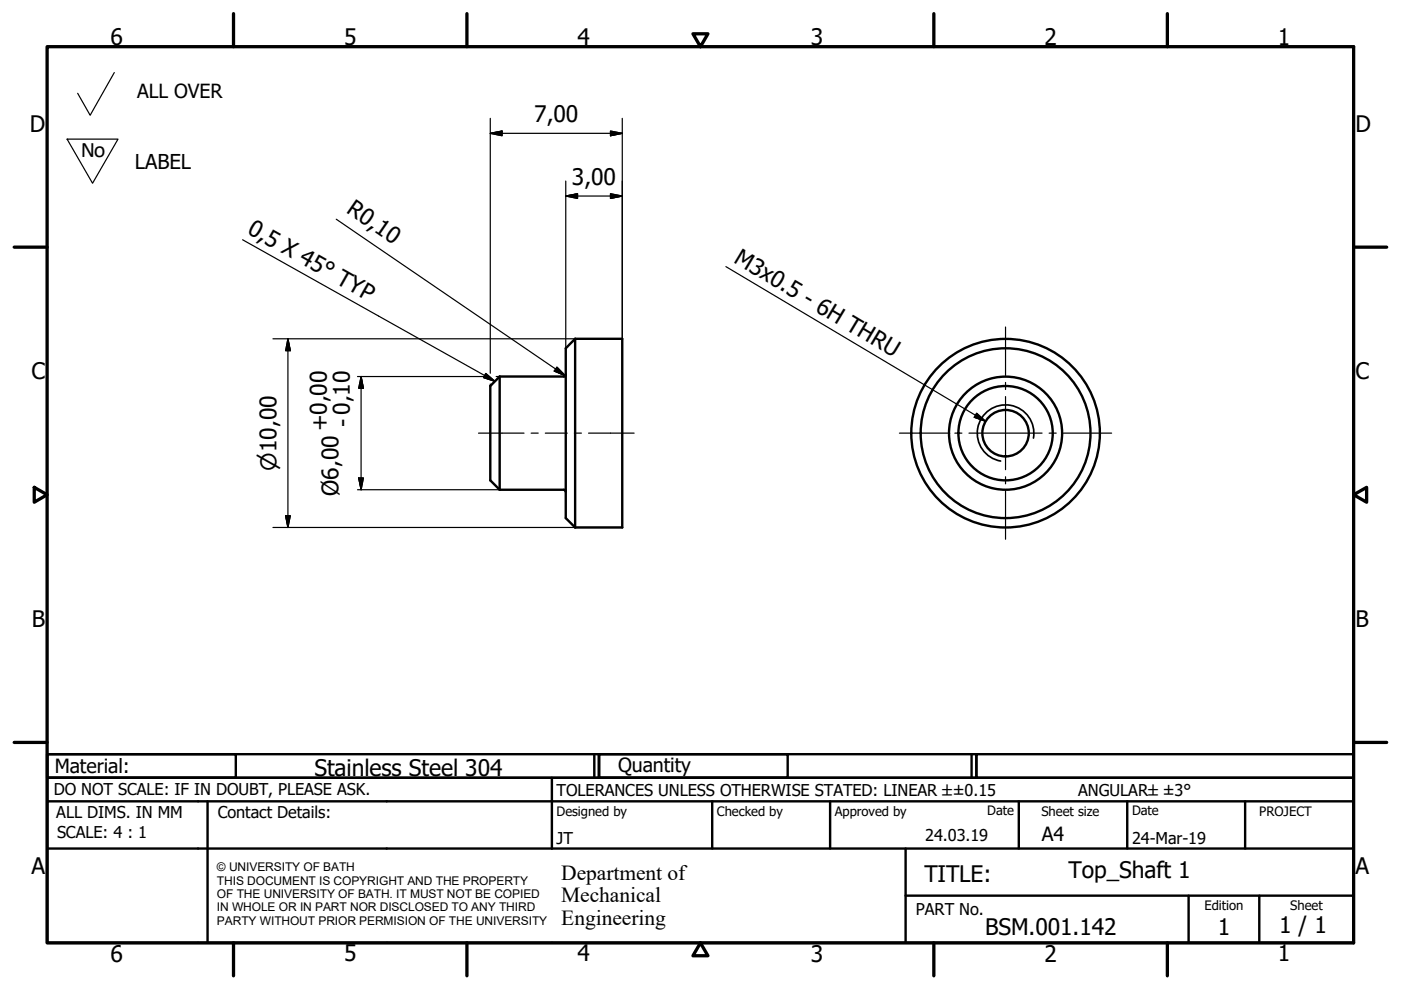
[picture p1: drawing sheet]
<svg xmlns="http://www.w3.org/2000/svg" width="297mm" height="210mm" viewBox="0 0 297 210" stroke-linecap="round" stroke-linejoin="round" font-family="sans-serif">
<!-- layer: Visible (ISO) -->
<g fill="none" stroke="#000" stroke-width=".51">
<path d="M105.9 79.8l-2 2v20l2 2M105.9 79.8v24M119.9 79.4l-.4 .4h-13.6M121.9 71.8l-1.9 2v36l1.9 2M121.9 71.8v40M121.9 71.8h10v40h-10M105.9 103.8l13.6 .1 .4 .3"/>
<circle cx="213.2" cy="91.8" r="4.9"/>
<circle cx="213.2" cy="91.8" r="10"/>
<circle cx="213.2" cy="91.8" r="12"/>
<circle cx="213.2" cy="91.8" r="18"/>
<circle cx="213.2" cy="91.8" r="20"/>
</g>
<!-- layer: Visible Narrow (ISO) -->
<path d="M219.1 92.9a6 6 0 0 0-4.9-7 6 6 0 0 0-6.9 4.9 6 6 0 0 0 4.9 7" fill="none" stroke="#000" stroke-width=".36"/>
<!-- layer: Border (ISO) -->
<g fill="none" stroke="#000" stroke-width=".7">
<path d="M10 9.9h277v190h-277zM49.5 2.9v7M99 2.9v7M146.9 7.2h3.2l-1.6 2.7zM198 2.9v7M247.5 2.9v7M3 52.4h7M287 52.4h7M7.3 103.3l2.7 1.6-2.7 1.6zM287 104.9l2.8-1.6v3.2zM3 157.4h7M287 157.4h7"/>
<path d="M49.5 199.9v7M99 199.9v7M148.5 199.9l1.6 2.7h-3.2zM198 199.9v7M247.5 199.9v7"/>
</g>
<!-- layer: Title (ISO) -->
<g fill="none" stroke="#000" stroke-width=".51">
<path d="M10 159.9h40v5h-40zM10 159.9h117v5h-117zM126 159.9v5M127 159.9h40v5h-40zM127 159.9h80v5h-80zM206 159.9v5M207 159.9h80v5h-80zM10 169.9v-5h277v5M10 169.9h277v30h-277zM10 179.9h277M44 169.9v30M117 164.9v15"/>
<path d="M151 169.9v10M176 169.9v10M192 179.9v20M216 169.9v10M239 169.9v10M264 169.9v10M192 189.9h95M252 189.9v10M267 189.9v10"/>
</g>
<!-- layer: Sketch Geometry (ISO) -->
<path d="M24.2 15.4l-5.1 9-2.6-4.6M14.2 29.5h10.8l-5.4 9.4z" fill="none" stroke="#000" stroke-width=".25"/>
<!-- layer: Centerline (ISO) -->
<path d="M101.5 91.8h9.6M112.6 91.8h1.5M115.6 91.8h4.7M121.8 91.8h1.5M124.8 91.8h9.7" fill="none" stroke="#000" stroke-width=".25"/>
<!-- layer: Center Mark (ISO) -->
<path d="M213.2 69.3v10.3M190.7 91.8h10.2M202.4 91.8h1.5M205.4 91.8h15.5M213.2 81.1v1.5M213.2 84.1v15.5M222.4 91.8h1.5M225.4 91.8h10.3M213.2 101.1v1.5M213.2 104.1v10.2" fill="none" stroke="#000" stroke-width=".25"/>
<!-- layer: Dimension (ISO) -->
<g fill="none" stroke="#000" stroke-width=".25">
<path d="M103.9 28.3l2.5-.5v1zM103.9 28.3h28M103.9 25.1v54M120 38.4v35.4M129.4 27.8l2.5 .5-2.5 .5zM131.9 25.1v46.7h-74M71.3 46.5l48.6 33.2M120 41.6l2.4-.5v1zM120 41.6h11.9M129.4 41.1l2.5 .5-2.5 .5zM61 71.8l.6 2.6h-1zM61 71.8v40"/>
<path d="M75.8 79.8h26.9M76.6 79.8l.4 2.5h-.9zM76.6 79.8v24M105.2 79.8h.7M118.1 77.8l1.8 1.9-2.4-1zM103.9 81.4v.4M57.9 111.8h74M60.6 109.3h1l-.6 2.5zM75.8 103.8h30.1M76.1 101.3h.9l-.4 2.5z"/>
</g>
<g fill="#000" stroke="#000" stroke-width=".25">
<path d="M103.9 28.3l2.5-.5zM103.9 28.3l2.5-.5v1zM129.4 28.8l2.5-.5zM129.4 27.8l2.5 .5-2.5 .5zM120 41.6l2.4-.5zM120 41.6l2.4-.5v1zM129.4 42.1l2.5-.5zM129.4 41.1l2.5 .5-2.5 .5zM61 71.8l.6 2.6zM61 71.8l.6 2.6h-1zM117.5 78.7l2.4 1zM118.1 77.8l1.8 1.9-2.4-1z"/>
<path d="M76.6 79.8l.4 2.5zM76.6 79.8l.4 2.5h-.9zM60.6 109.3l.4 2.5zM60.6 109.3h1l-.6 2.5zM76.1 101.3l.5 2.5zM76.1 101.3h.9l-.4 2.5z"/>
</g>
<!-- layer: Symbol (ISO) -->
<path d="M51.4 50.8l53.5 30M153.9 56.5l55.1 32.8M103 79.2l1.9 1.6-2.4-.8zM207.1 87.6l1.9 1.7-2.4-.8z" fill="none" stroke="#000" stroke-width=".25"/>
<path d="M102.5 80l2.4 .8zM103 79.2l1.9 1.6-2.4-.8zM206.6 88.5l2.4 .8zM207.1 87.6l1.9 1.7-2.4-.8z" fill="#000" stroke="#000" stroke-width=".25"/>
<g font-size="4.8">
<text x="23.4" y="9.5">6</text>
<text x="72.9" y="9.5">5</text>
<text x="122.4" y="9.5">4</text>
<text x="171.9" y="9.5">3</text>
<text x="221.4" y="9.5">2</text>
<text x="270.9" y="9.5">1</text>
<text x="6.3" y="27.9">D</text>
<text x="113.3" y="25.9">7,00</text>
<text x="287.4" y="27.9">D</text>
<text x="121.3" y="39.2">3,00</text>
<text x="73.3" y="44.9" transform="rotate(34 73.3 44.9)">R0,10</text>
<text x="52.2" y="49.4" transform="rotate(29 52.2 49.4)">0,5 X 45°TYP</text>
<text x="155.4" y="55.5" transform="rotate(31 155.4 55.5)">M3x0.5 - 6H THRU</text>
<text x="6.7" y="80.4">C</text>
<text x="287.4" y="80.4">C</text>
<text x="69.4" y="91.5" transform="rotate(-90 69.4 91.5)">+0,00</text>
<text x="74.3" y="90.6" transform="rotate(-90 74.3 90.6)">- 0,10</text>
<text x="71.8" y="105.1" transform="rotate(-90 71.8 105.1)">Ø6,00</text>
<text x="6.8" y="132.9">B</text>
<text x="287.4" y="132.9">B</text>
<text x="66.7" y="164.5">Stainless Steel 304</text>
<text x="6.7" y="185.4">A</text>
<text x="287.4" y="185.4">A</text>
<text x="196" y="187">TITLE:</text>
<text x="226.6" y="186.3">Top_Shaft 1</text>
<text x="271.2" y="197.9">1 / 1</text>
<text x="23.4" y="203.9">6</text>
<text x="72.9" y="203.8">5</text>
<text x="122.4" y="203.8">4</text>
<text x="171.9" y="203.9">3</text>
<text x="208.9" y="198.2">BSM.001.142</text>
<text x="221.4" y="203.9">2</text>
<text x="258.2" y="198.2">1</text>
<text x="270.9" y="203.8">1</text>
</g>
<text font-size="4.7" x="17.1" y="33.3">No</text>
<g font-size="4.6">
<text x="58.7" y="99.8" transform="rotate(-90 58.7 99.8)">⌀10,00</text>
<text x="119" y="186.5">Department of</text>
<text x="119" y="191.3">Mechanical</text>
<text x="119" y="196">Engineering</text>
</g>
<text font-size="4.3" x="28.6" y="35.7">LABEL</text>
<g font-size="4.1">
<text x="29.1" y="20.9">ALL OVER</text>
<text x="11.6" y="163.9">Material:</text>
<text x="131" y="163.7">Quantity</text>
<text x="220.9" y="178.4">A4</text>
</g>
<g font-size="3.5">
<text x="11.4" y="168.5">DO NOT SCALE: IF IN DOUBT, PLEASE ASK.</text>
<text x="11.9" y="173.5">ALL DIMS. IN MM</text>
<text x="46.2" y="173.5">Contact Details:</text>
<text x="118" y="168.8">TOLERANCES UNLESS OTHERWISE STATED: LINEAR ±±0.15</text>
<text x="228.6" y="168.8">ANGULAR±±3°</text>
<text x="12.1" y="177.6">SCALE: 4 : 1</text>
<text x="118" y="178.9">JT</text>
<text x="196.2" y="178.3">24.03.19</text>
<text x="240" y="178.9">24-Mar-19</text>
<text x="194.2" y="194.1">PART No.</text>
</g>
<g font-size="2.8">
<text x="118" y="173">Designed by</text>
<text x="152" y="173">Checked by</text>
<text x="177" y="173">Approved by</text>
<text x="209.3" y="172.9">Date</text>
<text x="220.8" y="173">Sheet size</text>
<text x="240" y="172.9">Date</text>
<text x="267" y="172.9">PROJECT</text>
<text x="255.4" y="193">Edition</text>
<text x="273.6" y="193">Sheet</text>
</g>
<g font-size="2.5">
<text x="46" y="184.7">© UNIVERSITY OF BATH</text>
<text x="46" y="187.6">THIS DOCUMENT IS COPYRIGHT AND THE PROPERTY</text>
<text x="46" y="190.4">OF THE UNIVERSITY OF BATH. IT MUST NOT BE COPIED</text>
<text x="46" y="193.2">IN WHOLE OR IN PART NOR DISCLOSED TO ANY THIRD</text>
<text x="46" y="196.1">PARTY WITHOUT PRIOR PERMISION OF THE UNIVERSITY</text>
</g>
</svg>
